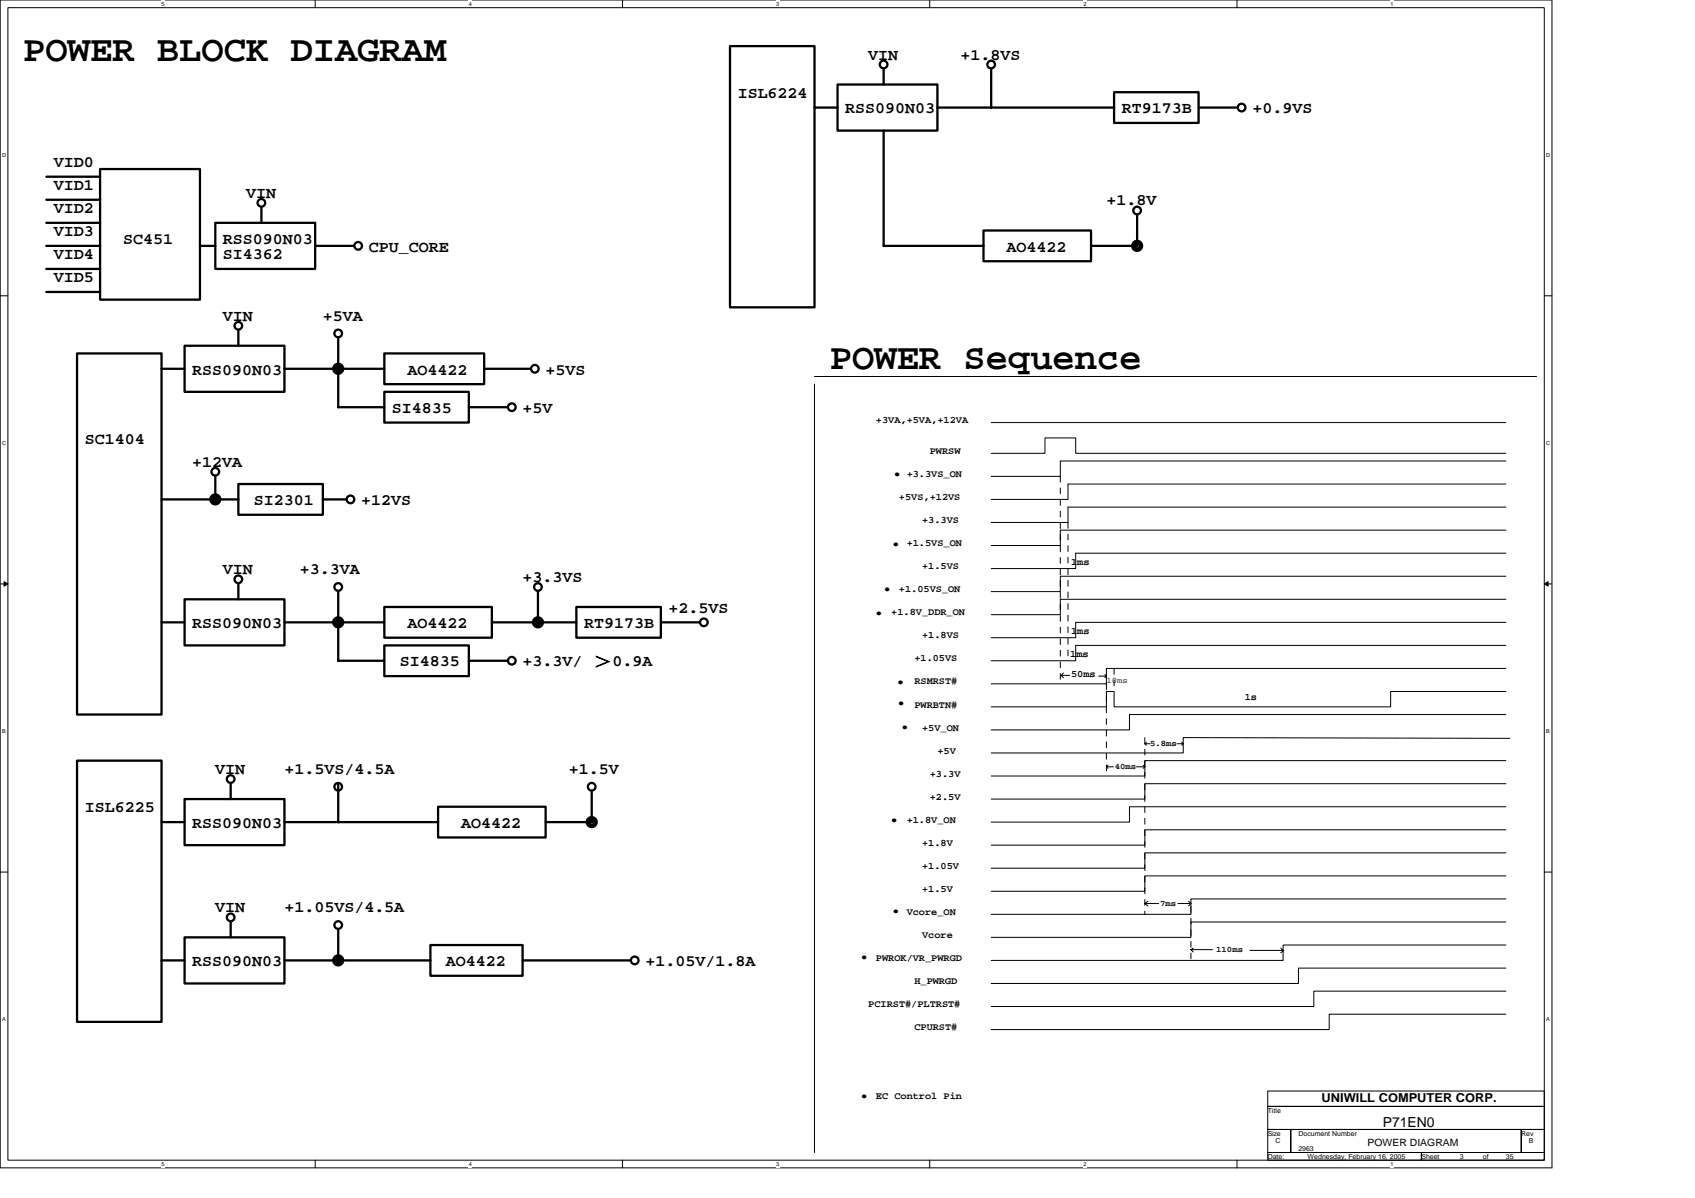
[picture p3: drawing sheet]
<svg xmlns="http://www.w3.org/2000/svg" width="297mm" height="210mm" viewBox="0 0 297 210" stroke-linecap="round" stroke-linejoin="round" font-family="sans-serif">
<path d="M0 0h272v204.6h-272zM1.4 1.3h269.2v202h-269.2z" fill="none" stroke="#000" stroke-width=".18"/>
<g fill="#fff">
<path d="M28.3 .1h.5v1.1h-.5z"/>
<path d="M28.3 203.4h.5v1.1h-.5z"/>
</g>
<path d="M55.2 0v1.3M55.2 203.3v1.3" fill="none" stroke="#000" stroke-width=".18"/>
<g fill="#fff">
<path d="M82.2 .1h.5v1.1h-.5z"/>
<path d="M82.2 203.4h.5v1.1h-.5z"/>
</g>
<path d="M109.1 0v1.3M109.1 203.3v1.3" fill="none" stroke="#000" stroke-width=".18"/>
<g fill="#fff">
<path d="M136 .1h.5v1.1h-.5z"/>
<path d="M136 203.4h.5v1.1h-.5z"/>
</g>
<path d="M162.9 0v1.3M162.9 203.3v1.3" fill="none" stroke="#000" stroke-width=".18"/>
<g fill="#fff">
<path d="M189.9 .1h.5v1.1h-.5z"/>
<path d="M189.9 203.4h.5v1.1h-.5z"/>
</g>
<path d="M216.8 0v1.3M216.8 203.3v1.3" fill="none" stroke="#000" stroke-width=".18"/>
<g fill="#fff">
<path d="M243.7 .1h.5v1.1h-.5z"/>
<path d="M243.7 203.4h.5v1.1h-.5z"/>
<path d="M.4 26.6h.7v1.1h-.7z"/>
<path d="M271 26.6h.7v1.1h-.7z"/>
<path d="M.4 77.1h.7v1h-.7z"/>
<path d="M271 77.1h.7v1h-.7z"/>
</g>
<path d="M0 51.8h1.4M270.6 51.8h1.4" fill="none" stroke="#000" stroke-width=".18"/>
<g fill="#fff">
<path d="M.4 127.6h.6v1h-.6z"/>
<path d="M271 127.6h.6v1h-.6z"/>
</g>
<path d="M0 102.3h1.4M270.6 102.3h1.4" fill="none" stroke="#000" stroke-width=".18"/>
<path d="M.7 101.9l.7 .4-.7 .4zM270.6 102.3l.7-.4v.8z" fill="#000" stroke="#000" stroke-width=".18"/>
<g fill="#fff">
<path d="M.4 178h.6v1.1h-.6z"/>
<path d="M271 178h.6v1.1h-.6z"/>
</g>
<g fill="none" stroke="#000" stroke-width=".18">
<path d="M142.7 67.3v134.6M142.7 66h126.6M173.7 79.4h9.4v-2.7h5.4v2.7h75.4M173.7 74h90.2M263.9 80.8h-78.1v2.7h-12.1M263.9 92.9h-78.1v2.7h-12.1M263.9 96.9h-75.4v2.7h-14.8M263.9 88.8h-76.7v2.7h-13.5M263.9 84.8h-76.7v2.7h-13.5M185.9 118.3h1.5M185.9 118.3l.5 .4M186.4 117.9l-.5 .4"/>
<path d="M192.5 118.5h1.4M193.6 118.2l.3 .3M193.9 118.5l-.3 .2M263.9 101h-78.1v2.7h-12.1M263.9 117.1h-70v2.7h-20.2M263.9 109h-75.4v2.7h-14.8M263.9 105h-78.1v2.7h-12.1M263.9 113.1h-75.4v2.7h-14.8M193.9 134.4l.3 .2M193.9 134.4h1.2M194.2 134.1l-.3 .3M199.1 134.4h1.5"/>
<path d="M200.3 134.1l.3 .3M200.6 130.3l.3 .3M200.6 134.4l-.3 .2M200.6 130.3h1M200.9 130l-.3 .3M206.3 130.3h1.1M207.1 130l.3 .3M207.4 130.3l-.3 .3M263.9 133.3h-63.3v2.7h-26.9M263.9 125.2h-66v2.7h-24.2M263.9 137.3h-63.3v2.7h-26.9M263.9 121.2h-20.2v2.7h-48.5v-2.7h-1.3v2.7h-20.2"/>
<path d="M264.6 129.4l-57.2-.2v2.7h-33.7M0 152.8h1.4M200.6 158.3h2.5M200.6 158.3l.6 .4M201.2 157.9l-.6 .4M206.4 158.3h2.3M208.3 157.9l.4 .4M208.7 158.3l-.4 .4M263.9 149.4h-63.3v2.7h-26.9M263.9 141.4h-66v2.6h-24.2M263.9 153.5h-63.3v2.7h-26.9M263.9 145.4h-63.3v2.7h-26.9"/>
<path d="M263.9 157.5h-55.2v2.7h-35M270.6 152.8h1.4M208.7 166.4h3.8M209.1 166.1l-.4 .3 .4 .4M219.1 166.5h5.8M224.4 166.1l.5 .4M225 166.5l-.6 .4M263.9 173.7h-33.7v2.7h-56.5M263.9 177.7h-31v2.7h-59.2M263.9 169.6h-36.4v2.7h-53.8M263.9 165.6h-39v2.7h-51.2M263.9 161.5h-55.2v2.7h-35"/>
<path d="M222.2 191.2h48.4v2.7h-48.4zM222.2 193.9h48.4v4h-48.4zM222.2 197.9h4v4h-4zM226.2 197.9h40.4v4h-40.4zM266.6 197.9h4v4h-4zM222.2 201.9h26.9v1.4h-26.9zM249.1 201.9h21.5v1.4h-21.5z"/>
</g>
<g fill="none" stroke="#000" stroke-width=".4">
<path d="M127.9 8.1h14.8v45.7h-14.8zM142.7 18.8h4.1M146.8 14.8h17.5v8.1h-17.5zM154.9 12.1v2.7M164.3 18.8h30.9M173.7 12.1v6.7M195.2 16.2h14.8v5.3h-14.8zM210 18.8h6.8M8.1 39h9.4M8.1 31h9.4M8.1 35h9.4M17.5 29.6h17.5v22.9h-17.5z"/>
<path d="M37.7 39h17.5v8.1h-17.5zM45.8 36.3v2.7M154.9 22.9v20.2h17.5M199.3 37.7v5.4h-8.1M8.1 43.1h9.4M8.1 51.2h9.4M8.1 47.1h9.4M35 43.1h2.7M41.8 57.9v2.7M55.2 43.1h6.8M59.3 59.2v12.1h8.1M172.4 40.4h18.8v5.4h-18.8z"/>
<path d="M13.5 61.9h14.8v63.3h-14.8zM28.3 64.6h4.1M32.3 60.6h17.5v8.1h-17.5zM49.8 64.6h17.6M67.3 61.9h17.5v5.4h-17.5zM67.3 68.7h14.9v5.3h-14.9zM82.2 71.3h6.7M84.8 64.6h8.1M28.3 87.5h13.5M37.7 83.5v4M41.8 84.8h14.8v5.4h-14.8zM56.6 87.5h4"/>
<path d="M28.3 109h4.1M32.3 105h17.5v8.1h-17.5zM41.8 102.3v2.7M49.8 109h17.6M59.3 103.7v12.1h8.1M67.3 113.1h14.9v5.4h-14.9zM67.3 106.3h18.9v5.4h-18.9zM82.2 115.8h6.7M86.2 109h14.8M94.3 103.7v5.3M101 106.3h14.8v5.4h-14.8zM115.8 109h6.7"/>
<path d="M13.5 133.3h14.8v45.7h-14.8zM40.4 137.3v2.7M59.3 137.3v6.7M103.7 138.7v5.3h-8.1M28.3 144h4.1M32.3 140h17.5v8.1h-17.5zM49.8 144h27M76.8 141.4h18.8v5.3h-18.8zM28.3 168.3h4.1M32.3 164.2h17.5v8.1h-17.5zM40.4 161.5v2.7M49.8 168.3h25.6"/>
<path d="M59.3 162.9v5.4M75.4 165.6h16.2v5.4h-16.2zM91.6 168.3h18.8"/>
<circle cx="154.8" cy="11.3" r=".67"/>
<circle cx="173.7" cy="11.3" r=".67"/>
<circle cx="217.6" cy="18.8" r=".67"/>
<circle cx="45.8" cy="35.5" r=".67"/>
<circle cx="199.3" cy="36.9" r=".67"/>
<circle cx="41.8" cy="57.1" r=".67"/>
<circle cx="59.3" cy="58.4" r=".67"/>
<circle cx="62.8" cy="43.1" r=".67"/>
<circle cx="89.7" cy="71.3" r=".67"/>
<circle cx="93.7" cy="64.6" r=".67"/>
<circle cx="37.7" cy="82.7" r=".67"/>
<circle cx="61.4" cy="87.5" r=".67"/>
<circle cx="41.8" cy="101.5" r=".67"/>
<circle cx="59.3" cy="102.8" r=".67"/>
<circle cx="89.7" cy="115.8" r=".67"/>
<circle cx="94.3" cy="102.8" r=".67"/>
<circle cx="123.3" cy="109" r=".67"/>
<circle cx="40.4" cy="136.5" r=".67"/>
<circle cx="59.3" cy="137.8" r=".67"/>
<circle cx="103.7" cy="137.8" r=".67"/>
<circle cx="40.4" cy="160.7" r=".67"/>
<circle cx="59.3" cy="162.1" r=".67"/>
<circle cx="111.2" cy="168.3" r=".67"/>
</g>
<path d="M185.8 83.5v36.3M187.2 91.5v24.3M193.9 119.8v16.2M195.2 117.1v4.1M200.6 129.2v12.2M200.6 141.4v18.8M208.7 158.9v9.4" fill="none" stroke="#000" stroke-width=".18" stroke-dasharray="1 1 1 1 1 1 1 1"/>
<g fill="none" stroke="#000" stroke-width=".81">
<circle cx="199.3" cy="43.1" r=".67"/>
<circle cx="59.3" cy="64.6" r=".67"/>
<circle cx="37.7" cy="87.5" r=".67"/>
<circle cx="59.3" cy="109" r=".67"/>
<circle cx="94.3" cy="109" r=".67"/>
<circle cx="103.7" cy="144" r=".67"/>
<circle cx="59.3" cy="168.3" r=".67"/>
</g>
<g font-size="6.5">
<text x="4.1" y="10.8">POWER BLOCK DIAGRAM</text>
<text x="145.4" y="64.6">POWER Sequence</text>
</g>
<g font-size="3.6">
<text x="156.2" y="83.4">.</text>
<text x="155.9" y="95.6">.</text>
<text x="153" y="107.8">.</text>
<text x="154.4" y="103.6">.</text>
<text x="156.7" y="119.9">.</text>
<text x="156.9" y="123.5">.</text>
<text x="157.5" y="127.8">.</text>
<text x="155.7" y="144.1">.</text>
<text x="155.9" y="160">.</text>
<text x="150.4" y="168.1">.</text>
<text x="150.4" y="192.3">.</text>
</g>
<g font-size="2.8">
<text x="152.2" y="10.4">VIN</text>
<text x="168.3" y="10.4">+1.8VS</text>
<text x="129.3" y="17.2">ISL6224</text>
<text x="148.1" y="19.8">RSS090N03</text>
<text x="196.6" y="19.8">RT9173B</text>
<text x="219.5" y="19.9">+0.9VS</text>
<text x="9.5" y="29.3">VID0</text>
<text x="9.5" y="33.3">VID1</text>
<text x="43.1" y="34.7">VIN</text>
<text x="9.5" y="37.4">VID2</text>
<text x="9.5" y="41.4">VID3</text>
<text x="193.9" y="36">+1.8V</text>
<text x="9.5" y="45.4">VID4</text>
<text x="21.6" y="42.7">SC451</text>
<text x="39.1" y="45.4">SI4362</text>
<text x="39.1" y="42.7">RSS090N03</text>
<text x="64.7" y="44.1">CPU_CORE</text>
<text x="176.4" y="44.1">AO4422</text>
<text x="9.5" y="49.5">VID5</text>
<text x="39.1" y="56.2">VIN</text>
<text x="56.6" y="56.2">+5VA</text>
<text x="33.7" y="65.6">RSS090N03</text>
<text x="71.4" y="65.6">AO4422</text>
<text x="95.6" y="65.6">+5VS</text>
<text x="14.8" y="77.7">SC1404</text>
<text x="68.7" y="72.4">SI4835</text>
<text x="91.6" y="72.4">+5V</text>
<text x="33.7" y="81.8">+12VA</text>
<text x="44.5" y="88.5">SI2301</text>
<text x="63.3" y="88.5">+12VS</text>
<text x="39.1" y="100.6">VIN</text>
<text x="52.5" y="100.6">+3.3VA</text>
<text x="91.6" y="102">+3.3VS</text>
<text x="117.2" y="107.4">+2.5VS</text>
<text x="33.7" y="110">RSS090N03</text>
<text x="71.4" y="110">AO4422</text>
<text x="102.4" y="110">RT9173B</text>
<text x="70" y="116.8">SI4835</text>
<text x="91.6" y="116.8">+3.3V/ ＞0.9A</text>
<text x="37.7" y="135.6">VIN</text>
<text x="49.8" y="135.6">+1.5VS/4.5A</text>
<text x="99.7" y="135.6">+1.5V</text>
<text x="14.8" y="142.4">ISL6225</text>
<text x="33.7" y="145">RSS090N03</text>
<text x="80.8" y="145">AO4422</text>
<text x="37.7" y="159.9">VIN</text>
<text x="49.8" y="159.9">+1.05VS/4.5A</text>
<text x="33.7" y="169.3">RSS090N03</text>
<text x="78.1" y="169.3">AO4422</text>
<text x="113.1" y="169.3">+1.05V/1.8A</text>
</g>
<text font-size="2.4" x="242.4" y="197.4">P71EN0</text>
<text font-size="2.2" x="231.6" y="193.1">UNIWILL COMPUTER CORP.</text>
<g font-size="1.8">
<text x="153.5" y="74.2">+3VA,+5VA,+12VA</text>
<text x="158.9" y="83.6">+3.3VS_ON</text>
<text x="162.9" y="79.5">PWRSW</text>
<text x="157.5" y="87.6">+5VS,+12VS</text>
<text x="158.9" y="95.7">+1.5VS_ON</text>
<text x="161.6" y="91.7">+3.3VS</text>
<text x="161.6" y="99.7">+1.5VS</text>
<text x="187.7" y="98.9">1ms</text>
<text x="156.2" y="107.8">+1.8V_DDR_ON</text>
<text x="157.5" y="103.8">+1.05VS_ON</text>
<text x="161.6" y="111.8">+1.8VS</text>
<text x="187.7" y="111">1ms</text>
<text x="160.2" y="115.9">+1.05VS</text>
<text x="160.2" y="119.9">RSMRST#</text>
<text x="187.6" y="115.1">1ms</text>
<text x="187.7" y="118.6">50ms</text>
<text x="160.2" y="124">PWRBTN#</text>
<text x="218.1" y="122.6">1s</text>
<text x="161.6" y="128">+5V_ON</text>
<text x="162.9" y="136.1">+3.3V</text>
<text x="164.3" y="132">+5V</text>
<text x="162.9" y="140.1">+2.5V</text>
<text x="158.9" y="144.2">+1.8V_ON</text>
<text x="161.6" y="148.2">+1.8V</text>
<text x="161.6" y="152.2">+1.05V</text>
<text x="158.9" y="160.3">Vcore_ON</text>
<text x="161.6" y="156.3">+1.5V</text>
<text x="161.6" y="164.4">Vcore</text>
<text x="153.5" y="168.4">PWROK/VR_PWRGD</text>
<text x="160.2" y="172.4">H_PWRGD</text>
<text x="152.2" y="176.5">PCIRST#/PLTRST#</text>
<text x="160.2" y="180.5">CPURST#</text>
<text x="153.5" y="192.6">EC Control Pin</text>
<text x="239.7" y="200.8">POWER DIAGRAM</text>
</g>
<g font-size="1.5">
<text x="193.9" y="119.7">10ms</text>
<text x="201.6" y="130.7">5.8ms</text>
<text x="195.4" y="134.8">40ms</text>
<text x="203.3" y="158.7">7ms</text>
<text x="213.1" y="166.8">110ms</text>
</g>
<g font-size="1.2">
<text x="222.2" y="194.9">Title</text>
<text x="222.2" y="199">Size</text>
<text x="222.2" y="203">Date:</text>
<text x="223.5" y="200.3">C</text>
<text x="227.5" y="199">Document Number</text>
<text x="227.5" y="201.7">2963</text>
<text x="229.2" y="203">Wednesday, February 16, 2005</text>
<text x="249.1" y="203">Sheet</text>
<text x="255.8" y="203">3</text>
<text x="259.9" y="203">of</text>
<text x="263.9" y="203">35</text>
<text x="266.6" y="199">Rev</text>
<text x="267.9" y="200.3">B</text>
</g>
<g font-size="1">
<text x="28.3" y="1">5</text>
<text x="82.2" y="1">4</text>
<text x="136" y="1">3</text>
<text x="189.9" y="1">2</text>
<text x="243.7" y="1">1</text>
<text x=".4" y="27.5">D</text>
<text x="271" y="27.5">D</text>
<text x=".4" y="77.9">C</text>
<text x="271" y="77.9">C</text>
<text x=".4" y="128.4">B</text>
<text x="271" y="128.4">B</text>
<text x=".4" y="178.9">A</text>
<text x="271" y="178.9">A</text>
<text x="28.3" y="204.3">5</text>
<text x="82.2" y="204.3">4</text>
<text x="136" y="204.3">3</text>
<text x="189.9" y="204.3">2</text>
<text x="243.7" y="204.3">1</text>
</g>
</svg>
